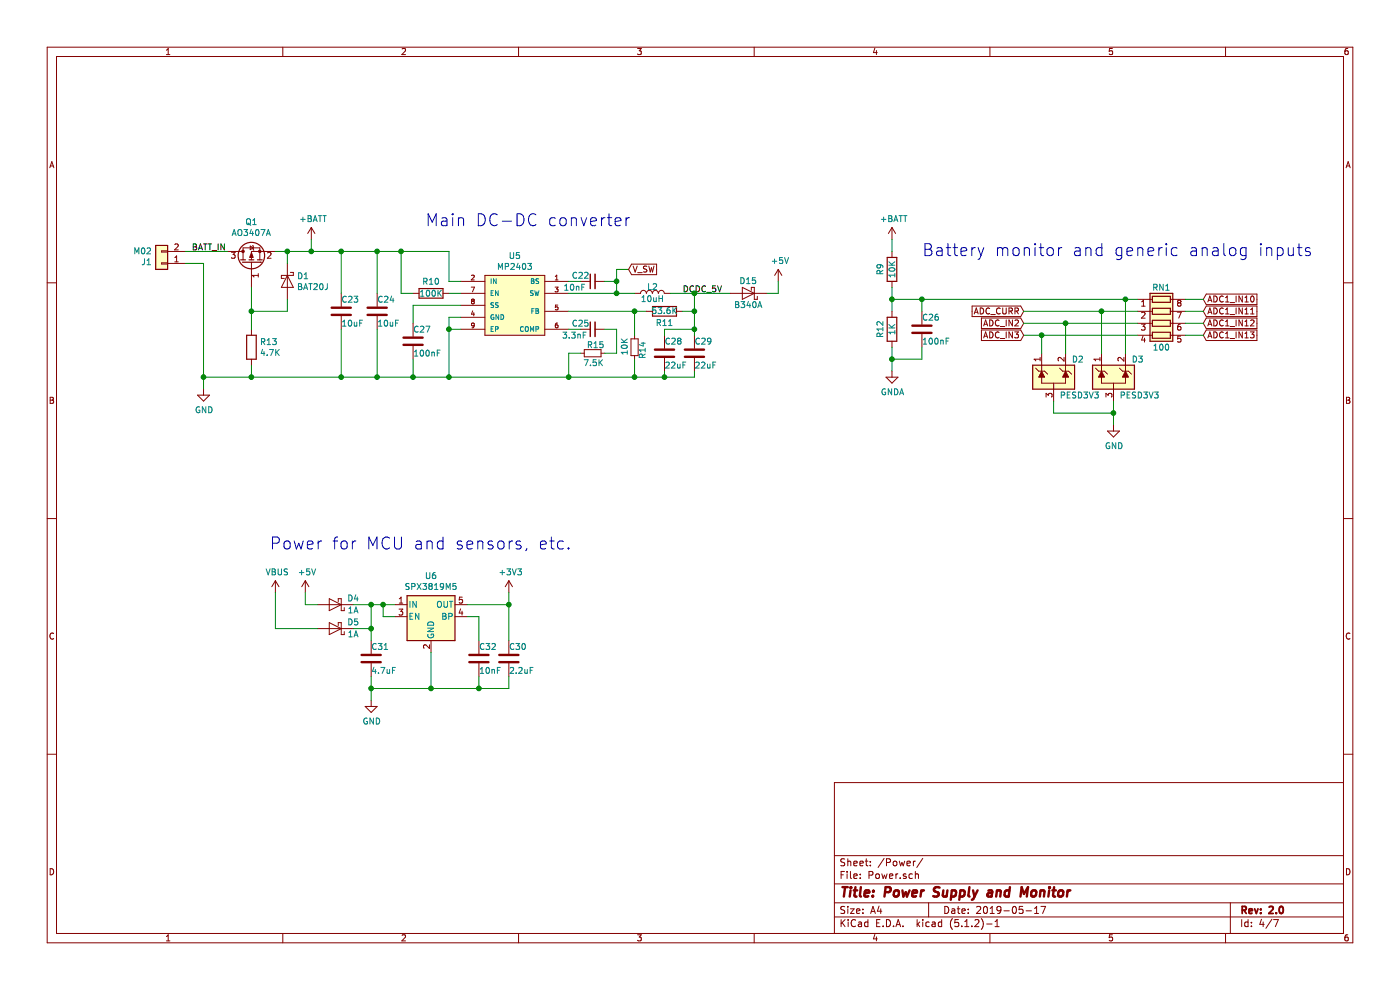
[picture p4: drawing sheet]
EESchema Schematic File Version 4
LIBS:SimpleFCv2-cache
EELAYER 29 0
EELAYER END
$Descr A4 11693 8268
encoding utf-8
Sheet 4 7
Title "Power Supply and Monitor"
Date "2019-05-17"
Rev "2.0"
Comp ""
Comment1 ""
Comment2 ""
Comment3 ""
Comment4 ""
$EndDescr
$Comp
L dc-dc-extras:MP2403 U5
U 1 1
P 4300 2550
F 0 "U5" H 4300 2965 50  0000 C CNN
F 1 "MP2403" H 4300 2874 50  0000 C CNN
F 2 "Package_SO:SOIC-8-1EP_3.9x4.9mm_P1.27mm_EP2.41x3.3mm" H 4300 2550 60  0001 C CNN
F 3 "" H 4300 2550 60  0001 C CNN
	1    4300 2550
	1    0    0    -1  
$EndComp
$Comp
L Device:Q_PMOS_GSD Q1
U 1 1
P 2100 2200
F 0 "Q1" V 2443 2200 50  0000 C CNN
F 1 "AO3407A" V 2352 2200 50  0000 C CNN
F 2 "Package_TO_SOT_SMD:SOT-23" H 2300 2300 50  0001 C CNN
F 3 "" H 2100 2200 50  0001 C CNN
	1    2100 2200
	0    -1   -1   0   
$EndComp
$Comp
L Device:D_Schottky D1
U 1 1
P 2400 2350
F 0 "D1" V 2354 2429 50  0000 L CNN
F 1 "BAT20J" V 2445 2429 50  0000 L CNN
F 2 "Diode_SMD:D_SOD-323_HandSoldering" H 2400 2350 50  0001 C CNN
F 3 "" H 2400 2350 50  0001 C CNN
	1    2400 2350
	0    1    1    0   
$EndComp
$Comp
L Device:R R13
U 1 1
P 2100 2900
F 0 "R13" H 2170 2946 50  0000 L CNN
F 1 "4.7K" H 2170 2855 50  0000 L CNN
F 2 "Resistor_SMD:R_0603_1608Metric_Pad1.05x0.95mm_HandSolder" V 2030 2900 50  0001 C CNN
F 3 "" H 2100 2900 50  0001 C CNN
	1    2100 2900
	1    0    0    -1  
$EndComp
$Comp
L Device:C C23
U 1 1
P 2850 2600
F 0 "C23" H 2850 2700 50  0000 L CNN
F 1 "10uF" H 2850 2500 50  0000 L CNN
F 2 "Capacitor_SMD:C_1206_3216Metric_Pad1.42x1.75mm_HandSolder" H 2888 2450 50  0001 C CNN
F 3 "" H 2850 2600 50  0001 C CNN
	1    2850 2600
	1    0    0    -1  
$EndComp
$Comp
L Connector_Generic:Conn_01x02 J1
U 1 1
P 1350 2200
F 0 "J1" H 1430 2192 50  0000 L CNN
F 1 "M02" H 1430 2101 50  0000 L CNN
F 2 "Connector_PinHeader_2.54mm:PinHeader_1x02_P2.54mm_Vertical" H 1350 2200 50  0001 C CNN
F 3 "~" H 1350 2200 50  0001 C CNN
	1    1350 2200
	-1   0    0    1   
$EndComp
Wire Wire Line
	1550 2100 1900 2100
Wire Wire Line
	2300 2100 2400 2100
Wire Wire Line
	2400 2100 2400 2200
Wire Wire Line
	2100 2400 2100 2600
Wire Wire Line
	2100 2600 2400 2600
Wire Wire Line
	2400 2600 2400 2500
Connection ~ 2100 2600
Wire Wire Line
	2100 2600 2100 2750
$Comp
L power:GND #PWR024
U 1 1
P 1700 3250
F 0 "#PWR024" H 1700 3000 50  0001 C CNN
F 1 "GND" H 1705 3077 50  0000 C CNN
F 2 "" H 1700 3250 50  0001 C CNN
F 3 "" H 1700 3250 50  0001 C CNN
	1    1700 3250
	1    0    0    -1  
$EndComp
Wire Wire Line
	2100 3150 1700 3150
Wire Wire Line
	1700 3150 1700 2200
Wire Wire Line
	1700 2200 1550 2200
Connection ~ 2100 3150
Wire Wire Line
	2100 3150 2100 3050
$Comp
L Device:C C24
U 1 1
P 3150 2600
F 0 "C24" H 3150 2700 50  0000 L CNN
F 1 "10uF" H 3150 2500 50  0000 L CNN
F 2 "Capacitor_SMD:C_1206_3216Metric_Pad1.42x1.75mm_HandSolder" H 3188 2450 50  0001 C CNN
F 3 "" H 3150 2600 50  0001 C CNN
	1    3150 2600
	1    0    0    -1  
$EndComp
Wire Wire Line
	2100 3150 2850 3150
Wire Wire Line
	2850 3150 2850 2750
Wire Wire Line
	2400 2100 2600 2100
Wire Wire Line
	2850 2100 2850 2450
Connection ~ 2400 2100
Wire Wire Line
	2850 2100 3150 2100
Wire Wire Line
	3150 2100 3150 2450
Connection ~ 2850 2100
Wire Wire Line
	2850 3150 3150 3150
Wire Wire Line
	3150 3150 3150 2750
Connection ~ 2850 3150
Wire Wire Line
	3850 2350 3750 2350
Wire Wire Line
	3750 2350 3750 2100
Wire Wire Line
	3750 2100 3350 2100
Connection ~ 3150 2100
$Comp
L Device:R R10
U 1 1
P 3600 2450
F 0 "R10" V 3500 2450 50  0000 C CNN
F 1 "100K" V 3600 2450 50  0000 C CNN
F 2 "Resistor_SMD:R_0603_1608Metric_Pad1.05x0.95mm_HandSolder" V 3530 2450 50  0001 C CNN
F 3 "" H 3600 2450 50  0001 C CNN
	1    3600 2450
	0    1    1    0   
$EndComp
Wire Wire Line
	3750 2450 3850 2450
Wire Wire Line
	3450 2450 3350 2450
Wire Wire Line
	3350 2450 3350 2100
Connection ~ 3350 2100
Wire Wire Line
	3350 2100 3150 2100
$Comp
L Device:C C27
U 1 1
P 3450 2850
F 0 "C27" H 3450 2950 50  0000 L CNN
F 1 "100nF" H 3450 2750 50  0000 L CNN
F 2 "Capacitor_SMD:C_0603_1608Metric_Pad1.05x0.95mm_HandSolder" H 3488 2700 50  0001 C CNN
F 3 "" H 3450 2850 50  0001 C CNN
	1    3450 2850
	1    0    0    -1  
$EndComp
Wire Wire Line
	3850 2550 3450 2550
Wire Wire Line
	3450 2550 3450 2700
Wire Wire Line
	3150 3150 3450 3150
Wire Wire Line
	3450 3150 3450 3000
Connection ~ 3150 3150
Wire Wire Line
	3450 3150 3750 3150
Wire Wire Line
	3750 3150 3750 2750
Wire Wire Line
	3750 2650 3850 2650
Connection ~ 3450 3150
Wire Wire Line
	3850 2750 3750 2750
Connection ~ 3750 2750
Wire Wire Line
	3750 2750 3750 2650
Wire Wire Line
	1700 3250 1700 3150
Connection ~ 1700 3150
$Comp
L Device:C_Small C25
U 1 1
P 4950 2750
F 0 "C25" V 4900 2850 50  0000 C CNN
F 1 "3.3nF" V 5000 2900 50  0000 C CNN
F 2 "Capacitor_SMD:C_0603_1608Metric_Pad1.05x0.95mm_HandSolder" H 4950 2750 50  0001 C CNN
F 3 "" H 4950 2750 50  0001 C CNN
	1    4950 2750
	0    -1   1    0   
$EndComp
$Comp
L Device:R_Small R15
U 1 1
P 4950 2950
F 0 "R15" V 4880 2900 50  0000 L CNN
F 1 "7.5K" V 5030 2870 50  0000 L CNN
F 2 "Resistor_SMD:R_0603_1608Metric_Pad1.05x0.95mm_HandSolder" H 4950 2950 50  0001 C CNN
F 3 "" H 4950 2950 50  0001 C CNN
	1    4950 2950
	0    1    1    0   
$EndComp
Wire Wire Line
	3750 3150 4750 3150
Wire Wire Line
	4750 3150 4750 2950
Wire Wire Line
	4750 2950 4850 2950
Connection ~ 3750 3150
Wire Wire Line
	4750 2750 4850 2750
Wire Wire Line
	5050 2750 5150 2750
Wire Wire Line
	5150 2750 5150 2950
Wire Wire Line
	5150 2950 5050 2950
$Comp
L Device:R_Small R14
U 1 1
P 5300 2900
F 0 "R14" V 5230 2850 50  0000 L CNN
F 1 "10K" V 5380 2820 50  0000 L CNN
F 2 "Resistor_SMD:R_0603_1608Metric_Pad1.05x0.95mm_HandSolder" H 5300 2900 50  0001 C CNN
F 3 "" H 5300 2900 50  0001 C CNN
	1    5300 2900
	-1   0    0    1   
$EndComp
Wire Wire Line
	4750 3150 5300 3150
Wire Wire Line
	5300 3150 5300 3000
Connection ~ 4750 3150
Wire Wire Line
	4750 2600 5300 2600
Wire Wire Line
	5300 2600 5300 2800
Wire Wire Line
	5300 2600 5400 2600
Connection ~ 5300 2600
$Comp
L Device:R R11
U 1 1
P 5550 2600
F 0 "R11" V 5450 2600 50  0000 C CNN
F 1 "53.6K" V 5550 2600 50  0000 C CNN
F 2 "Resistor_SMD:R_0603_1608Metric_Pad1.05x0.95mm_HandSolder" V 5480 2600 50  0001 C CNN
F 3 "" H 5550 2600 50  0001 C CNN
	1    5550 2600
	0    1    -1   0   
$EndComp
$Comp
L power:+5V #PWR022
U 1 1
P 6500 2350
F 0 "#PWR022" H 6500 2200 50  0001 C CNN
F 1 "+5V" H 6515 2523 50  0000 C CNN
F 2 "" H 6500 2350 50  0001 C CNN
F 3 "" H 6500 2350 50  0001 C CNN
	1    6500 2350
	1    0    0    -1  
$EndComp
Wire Wire Line
	5700 2600 5800 2600
Wire Wire Line
	5800 2600 5800 2450
$Comp
L Device:C_Small C22
U 1 1
P 4950 2350
F 0 "C22" V 4900 2450 50  0000 C CNN
F 1 "10nF" V 5000 2500 50  0000 C CNN
F 2 "Capacitor_SMD:C_0603_1608Metric_Pad1.05x0.95mm_HandSolder" H 4950 2350 50  0001 C CNN
F 3 "" H 4950 2350 50  0001 C CNN
	1    4950 2350
	0    -1   1    0   
$EndComp
$Comp
L Device:L L2
U 1 1
P 5450 2450
F 0 "L2" V 5500 2450 50  0000 C CNN
F 1 "10uH" V 5400 2450 50  0000 C CNN
F 2 "Inductor:SPM6530" H 5450 2450 50  0001 C CNN
F 3 "" H 5450 2450 50  0001 C CNN
	1    5450 2450
	0    -1   -1   0   
$EndComp
Wire Wire Line
	4750 2450 5150 2450
Wire Wire Line
	4750 2350 4850 2350
Wire Wire Line
	5050 2350 5150 2350
Wire Wire Line
	5150 2350 5150 2450
Connection ~ 5150 2450
Wire Wire Line
	5150 2450 5300 2450
Wire Wire Line
	5600 2450 5800 2450
Connection ~ 5800 2450
$Comp
L Device:C C28
U 1 1
P 5550 2950
F 0 "C28" H 5550 3050 50  0000 L CNN
F 1 "22uF" H 5550 2850 50  0000 L CNN
F 2 "Capacitor_SMD:C_0603_1608Metric_Pad1.05x0.95mm_HandSolder" H 5588 2800 50  0001 C CNN
F 3 "" H 5550 2950 50  0001 C CNN
	1    5550 2950
	1    0    0    -1  
$EndComp
$Comp
L Device:C C29
U 1 1
P 5800 2950
F 0 "C29" H 5800 3050 50  0000 L CNN
F 1 "22uF" H 5800 2850 50  0000 L CNN
F 2 "Capacitor_SMD:C_0603_1608Metric_Pad1.05x0.95mm_HandSolder" H 5838 2800 50  0001 C CNN
F 3 "" H 5800 2950 50  0001 C CNN
	1    5800 2950
	1    0    0    -1  
$EndComp
Wire Wire Line
	5550 2800 5550 2750
Wire Wire Line
	5550 2750 5800 2750
Wire Wire Line
	5800 2750 5800 2600
Connection ~ 5800 2600
Wire Wire Line
	5800 2750 5800 2800
Connection ~ 5800 2750
Wire Wire Line
	5300 3150 5550 3150
Wire Wire Line
	5800 3150 5800 3100
Connection ~ 5300 3150
Wire Wire Line
	5550 3100 5550 3150
Connection ~ 5550 3150
Wire Wire Line
	5550 3150 5800 3150
$Comp
L power:+5V #PWR027
U 1 1
P 2550 4950
F 0 "#PWR027" H 2550 4800 50  0001 C CNN
F 1 "+5V" H 2565 5123 50  0000 C CNN
F 2 "" H 2550 4950 50  0001 C CNN
F 3 "" H 2550 4950 50  0001 C CNN
	1    2550 4950
	1    0    0    -1  
$EndComp
$Comp
L Device:D_Schottky D4
U 1 1
P 2800 5050
F 0 "D4" H 2650 5000 50  0000 C CNN
F 1 "1A" H 2650 5100 50  0000 C CNN
F 2 "Diode_SMD:D_SOD-123" H 2800 5050 50  0001 C CNN
F 3 "" H 2800 5050 50  0001 C CNN
	1    2800 5050
	-1   0    0    1   
$EndComp
Wire Wire Line
	2650 5050 2550 5050
Wire Wire Line
	2550 5050 2550 4950
Wire Wire Line
	3300 5150 3200 5150
Wire Wire Line
	3200 5150 3200 5050
Connection ~ 3200 5050
Wire Wire Line
	3200 5050 3300 5050
$Comp
L power:GND #PWR029
U 1 1
P 3100 5850
F 0 "#PWR029" H 3100 5600 50  0001 C CNN
F 1 "GND" H 3105 5677 50  0000 C CNN
F 2 "" H 3100 5850 50  0001 C CNN
F 3 "" H 3100 5850 50  0001 C CNN
	1    3100 5850
	1    0    0    -1  
$EndComp
$Comp
L power:+3V3 #PWR028
U 1 1
P 4250 4950
F 0 "#PWR028" H 4250 4800 50  0001 C CNN
F 1 "+3V3" H 4265 5123 50  0000 C CNN
F 2 "" H 4250 4950 50  0001 C CNN
F 3 "" H 4250 4950 50  0001 C CNN
	1    4250 4950
	1    0    0    -1  
$EndComp
Wire Wire Line
	4250 5050 4250 4950
$Comp
L Device:C C31
U 1 1
P 3100 5500
F 0 "C31" H 3100 5600 50  0000 L CNN
F 1 "4.7uF" H 3100 5400 50  0000 L CNN
F 2 "Capacitor_SMD:C_0603_1608Metric_Pad1.05x0.95mm_HandSolder" H 3138 5350 50  0001 C CNN
F 3 "" H 3100 5500 50  0001 C CNN
	1    3100 5500
	1    0    0    -1  
$EndComp
$Comp
L Device:C C32
U 1 1
P 4000 5500
F 0 "C32" H 4000 5600 50  0000 L CNN
F 1 "10nF" H 4000 5400 50  0000 L CNN
F 2 "Capacitor_SMD:C_0603_1608Metric_Pad1.05x0.95mm_HandSolder" H 4038 5350 50  0001 C CNN
F 3 "" H 4000 5500 50  0001 C CNN
	1    4000 5500
	1    0    0    -1  
$EndComp
$Comp
L Device:C C30
U 1 1
P 4250 5500
F 0 "C30" H 4250 5600 50  0000 L CNN
F 1 "2.2uF" H 4250 5400 50  0000 L CNN
F 2 "Capacitor_SMD:C_0603_1608Metric_Pad1.05x0.95mm_HandSolder" H 4288 5350 50  0001 C CNN
F 3 "" H 4250 5500 50  0001 C CNN
	1    4250 5500
	1    0    0    -1  
$EndComp
Wire Wire Line
	2950 5050 3100 5050
Wire Wire Line
	3100 5850 3100 5750
Connection ~ 3100 5750
Wire Wire Line
	3100 5750 3100 5650
Wire Wire Line
	3100 5350 3100 5250
Connection ~ 3100 5050
Wire Wire Line
	3100 5050 3200 5050
Wire Wire Line
	4250 5750 4250 5650
Wire Wire Line
	4250 5350 4250 5050
Connection ~ 4250 5050
$Comp
L Device:D_Schottky D5
U 1 1
P 2800 5250
F 0 "D5" H 2650 5200 50  0000 C CNN
F 1 "1A" H 2650 5300 50  0000 C CNN
F 2 "Diode_SMD:D_SOD-123" H 2800 5250 50  0001 C CNN
F 3 "" H 2800 5250 50  0001 C CNN
	1    2800 5250
	-1   0    0    1   
$EndComp
Wire Wire Line
	2950 5250 3100 5250
Connection ~ 3100 5250
Wire Wire Line
	3100 5250 3100 5050
$Comp
L power:VBUS #PWR026
U 1 1
P 2300 4950
F 0 "#PWR026" H 2300 4800 50  0001 C CNN
F 1 "VBUS" H 2315 5123 50  0000 C CNN
F 2 "" H 2300 4950 50  0001 C CNN
F 3 "" H 2300 4950 50  0001 C CNN
	1    2300 4950
	1    0    0    -1  
$EndComp
Wire Wire Line
	2650 5250 2300 5250
Wire Wire Line
	2300 5250 2300 4950
$Comp
L power:+BATT #PWR020
U 1 1
P 2600 2000
F 0 "#PWR020" H 2600 1850 50  0001 C CNN
F 1 "+BATT" H 2615 2173 50  0000 C CNN
F 2 "" H 2600 2000 50  0001 C CNN
F 3 "" H 2600 2000 50  0001 C CNN
	1    2600 2000
	1    0    0    -1  
$EndComp
Wire Wire Line
	2600 2000 2600 2100
Connection ~ 2600 2100
Wire Wire Line
	2600 2100 2850 2100
$Comp
L Device:R R9
U 1 1
P 7450 2250
F 0 "R9" V 7350 2250 50  0000 C CNN
F 1 "10K" V 7450 2250 50  0000 C CNN
F 2 "Resistor_SMD:R_0603_1608Metric_Pad1.05x0.95mm_HandSolder" V 7380 2250 50  0001 C CNN
F 3 "" H 7450 2250 50  0001 C CNN
	1    7450 2250
	1    0    0    1   
$EndComp
$Comp
L Device:R R12
U 1 1
P 7450 2750
F 0 "R12" V 7350 2750 50  0000 C CNN
F 1 "1K" V 7450 2750 50  0000 C CNN
F 2 "Resistor_SMD:R_0603_1608Metric_Pad1.05x0.95mm_HandSolder" V 7380 2750 50  0001 C CNN
F 3 "" H 7450 2750 50  0001 C CNN
	1    7450 2750
	1    0    0    1   
$EndComp
$Comp
L power:GNDA #PWR023
U 1 1
P 7450 3100
F 0 "#PWR023" H 7450 2850 50  0001 C CNN
F 1 "GNDA" H 7455 2927 50  0000 C CNN
F 2 "" H 7450 3100 50  0001 C CNN
F 3 "" H 7450 3100 50  0001 C CNN
	1    7450 3100
	1    0    0    -1  
$EndComp
Wire Wire Line
	7450 3100 7450 3000
Wire Wire Line
	7450 2600 7450 2500
$Comp
L power:+BATT #PWR021
U 1 1
P 7450 2000
F 0 "#PWR021" H 7450 1850 50  0001 C CNN
F 1 "+BATT" H 7465 2173 50  0000 C CNN
F 2 "" H 7450 2000 50  0001 C CNN
F 3 "" H 7450 2000 50  0001 C CNN
	1    7450 2000
	1    0    0    -1  
$EndComp
Wire Wire Line
	7450 2100 7450 2000
$Comp
L Device:C C26
U 1 1
P 7700 2750
F 0 "C26" H 7700 2850 50  0000 L CNN
F 1 "100nF" H 7700 2650 50  0000 L CNN
F 2 "Capacitor_SMD:C_0603_1608Metric_Pad1.05x0.95mm_HandSolder" H 7738 2600 50  0001 C CNN
F 3 "" H 7700 2750 50  0001 C CNN
	1    7700 2750
	1    0    0    -1  
$EndComp
Wire Wire Line
	7450 3000 7700 3000
Wire Wire Line
	7700 3000 7700 2900
Connection ~ 7450 3000
Wire Wire Line
	7450 3000 7450 2900
Wire Wire Line
	7450 2500 7700 2500
Wire Wire Line
	7700 2500 7700 2600
Connection ~ 7450 2500
Wire Wire Line
	7450 2500 7450 2400
Connection ~ 7700 2500
Text GLabel 10050 2500 2    50   Input ~ 0
ADC1_IN10
$Comp
L Device:R_Pack04 RN1
U 1 1
P 9700 2700
F 0 "RN1" V 9400 2700 50  0000 C CNN
F 1 "100" V 9900 2700 50  0000 C CNN
F 2 "Resistor_SMD:R_Array_Concave_4x0603" V 9975 2700 50  0001 C CNN
F 3 "" H 9700 2700 50  0001 C CNN
	1    9700 2700
	0    1    1    0   
$EndComp
Text GLabel 10050 2600 2    50   Input ~ 0
ADC1_IN11
Text GLabel 10050 2700 2    50   Input ~ 0
ADC1_IN12
Text GLabel 10050 2800 2    50   Input ~ 0
ADC1_IN13
Text GLabel 8550 2600 0    50   Input ~ 0
ADC_CURR
Wire Wire Line
	8550 2600 9200 2600
Wire Wire Line
	9500 2700 8900 2700
Wire Wire Line
	9500 2800 8700 2800
Text GLabel 8550 2700 0    50   Input ~ 0
ADC_IN2
Text GLabel 8550 2800 0    50   Input ~ 0
ADC_IN3
$Comp
L ESD:PESD3V3L2BT D2
U 1 1
P 8800 3150
F 0 "D2" H 8950 3300 50  0000 L CNN
F 1 "PESD3V3" H 8850 3000 50  0000 L CNN
F 2 "Package_TO_SOT_SMD:SOT-23" H 9025 3100 50  0001 L CNN
F 3 "" H 8925 3275 50  0001 C CNN
	1    8800 3150
	1    0    0    -1  
$EndComp
$Comp
L ESD:PESD3V3L2BT D3
U 1 1
P 9300 3150
F 0 "D3" H 9450 3300 50  0000 L CNN
F 1 "PESD3V3" H 9350 3000 50  0000 L CNN
F 2 "Package_TO_SOT_SMD:SOT-23" H 9525 3100 50  0001 L CNN
F 3 "" H 9425 3275 50  0001 C CNN
	1    9300 3150
	1    0    0    -1  
$EndComp
Wire Wire Line
	9300 3550 9300 3450
Wire Wire Line
	9300 3450 8800 3450
Wire Wire Line
	8800 3450 8800 3350
Connection ~ 9300 3450
Wire Wire Line
	9300 3450 9300 3350
Wire Wire Line
	7700 2500 9400 2500
Wire Wire Line
	5150 2350 5150 2250
Wire Wire Line
	5150 2250 5250 2250
Connection ~ 5150 2350
Text GLabel 5250 2250 2    50   Input ~ 0
V_SW
$Comp
L power:GND #PWR025
U 1 1
P 9300 3550
F 0 "#PWR025" H 9300 3300 50  0001 C CNN
F 1 "GND" H 9305 3377 50  0000 C CNN
F 2 "" H 9300 3550 50  0001 C CNN
F 3 "" H 9300 3550 50  0001 C CNN
	1    9300 3550
	1    0    0    -1  
$EndComp
Text Notes 2250 4600 0    100  ~ 0
Power for MCU and sensors, etc.
Text Notes 3550 1900 0    100  ~ 0
Main DC-DC converter
Text Notes 7700 2150 0    100  ~ 0
Battery monitor and generic analog inputs
Wire Wire Line
	9900 2800 10050 2800
Wire Wire Line
	9900 2700 10050 2700
Wire Wire Line
	9900 2600 10050 2600
Wire Wire Line
	9900 2500 10050 2500
Wire Wire Line
	8700 2950 8700 2800
Connection ~ 8700 2800
Wire Wire Line
	8700 2800 8550 2800
Wire Wire Line
	8900 2950 8900 2700
Connection ~ 8900 2700
Wire Wire Line
	8900 2700 8550 2700
Wire Wire Line
	9200 2950 9200 2600
Connection ~ 9200 2600
Wire Wire Line
	9200 2600 9500 2600
Wire Wire Line
	9400 2950 9400 2500
Connection ~ 9400 2500
Wire Wire Line
	9400 2500 9500 2500
Wire Wire Line
	6500 2450 6500 2350
Text Label 5700 2450 0    50   ~ 0
DCDC_5V
Wire Wire Line
	5800 2450 6100 2450
Wire Wire Line
	6400 2450 6500 2450
$Comp
L Device:D_Schottky D15
U 1 1
P 6250 2450
F 0 "D15" H 6250 2350 50  0000 C CNN
F 1 "B340A" H 6250 2550 50  0000 C CNN
F 2 "Diode_SMD:D_SMA" H 6250 2450 50  0001 C CNN
F 3 "~" H 6250 2450 50  0001 C CNN
	1    6250 2450
	-1   0    0    1   
$EndComp
Text Label 1600 2100 0    50   ~ 0
BATT_IN
$Comp
L Regulator_Linear:SPX3819M5-L-3-3 U6
U 1 1
P 3600 5150
F 0 "U6" H 3600 5492 50  0000 C CNN
F 1 "SPX3819M5" H 3600 5401 50  0000 C CNN
F 2 "Package_TO_SOT_SMD:SOT-23-5" H 3600 5475 50  0001 C CNN
F 3 "" H 3600 5150 50  0001 C CNN
	1    3600 5150
	1    0    0    -1  
$EndComp
Wire Wire Line
	3100 5750 3600 5750
Wire Wire Line
	3900 5150 4000 5150
Wire Wire Line
	4000 5150 4000 5350
Wire Wire Line
	3900 5050 4250 5050
Wire Wire Line
	3600 5450 3600 5750
Connection ~ 3600 5750
Wire Wire Line
	3600 5750 4000 5750
Wire Wire Line
	4000 5650 4000 5750
Connection ~ 4000 5750
Wire Wire Line
	4000 5750 4250 5750
$EndSCHEMATC
